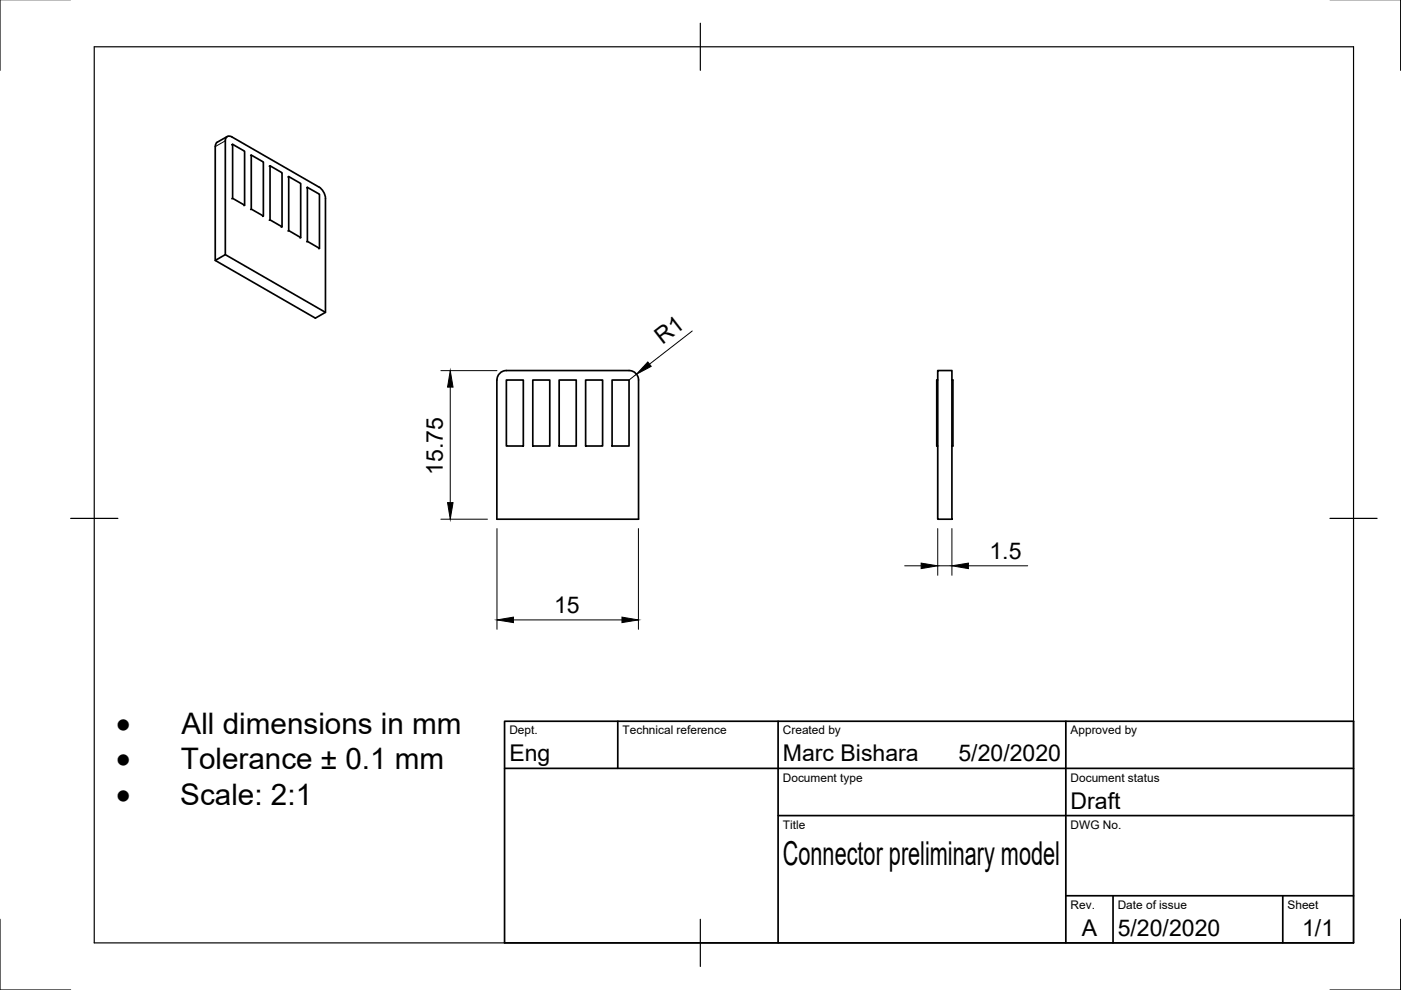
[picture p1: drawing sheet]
<svg xmlns="http://www.w3.org/2000/svg" width="297mm" height="210mm" viewBox="0 0 297 210" stroke-linecap="round" stroke-linejoin="round" font-family="sans-serif">
<!-- layer: Visible -->
<g fill="none" stroke="#000" stroke-width=".36">
<path d="M48.2 28.9l-2.3 1.4-.3 .8v24.1l2.2-1.2v-24.1a.86 .86 0 0 1 .4-1 .86 .86 0 0 1 1 .1l18.4 10.6a3.1 3.1 0 0 1 1.4 2.5v24.1l-2.1 1.3-21.3-12.3M49.2 30.7l.1-.1v11.5h-.1M49.3 30.6l2.6 1.5v11.4l-.2 .1M53.1 32.9h.2l2.5 1.4v11.5l-.1 .1M53.3 32.9v11.4M57.1 35.2h.2l2.5 1.4v11.5l-.2 .1M57.3 35.2v11.4M61.1 37.5l.1-.1 2.6 1.5v11.5l-.2 .1M61.2 37.4v11.5M65 39.8l.2-.1 2.5 1.5v11.5h-.1M65.2 39.7v11.5M47.8 54l21.2 12.2"/>
<path d="M49.3 42.1l2.6 1.4M53.1 44.4l.2-.1 2.5 1.5M57.1 46.7l.2-.1 2.5 1.5M61.1 49l.1-.1 2.6 1.5M65 51.3l.2-.1 2.5 1.5M107.4 78.6h26a2 2 0 0 1 2 2v29.5h-30.1v-29.5M107.4 78.6a2 2 0 0 0-2 2M198.8 78.6h3v31.5h-3zM107.4 80.6h3.6v14h-3.6zM113 80.6h3.6v14h-3.6zM118.6 80.6h3.6v14h-3.6zM124.2 80.6h3.6v14h-3.6z"/>
<path d="M129.8 80.6h3.6v14h-3.6zM198.8 80.6h-.2v14h.2M201.8 80.6h.2v14h-.2"/>
</g>
<!-- layer: Visible Narrow -->
<path d="M47.8 29.9l-2.2 1.2" fill="none" stroke="#000" stroke-width=".21"/>
<!-- layer: Border -->
<path d="M0 -.1v15M297 -.1v15M20 9.9h267v190h-267zM148.5 4.9v10M15 109.9h10M282 109.9h10M0 194.9v15h15M148.5 194.9v10M297 194.9v15h-15" fill="none" stroke="#000" stroke-width=".25"/>
<!-- layer: TitleBlock -->
<path d="M107 152.9h180v47h-180zM131 152.9v10M165 152.9v47M226 152.9v47M107 162.9h180M165 172.9h122M226 189.9h61M236 189.9v10M272 189.9v10" fill="none" stroke="#000" stroke-width=".36"/>
<!-- layer: Dimensions -->
<g fill="none" stroke="#000" stroke-width=".21">
<path d="M93.5 78.6h11.9M134.9 79.3l-1.5 1.3M146.8 70.2l-9.1 7M95.5 82.1v24.5M93.5 110.1h9.9M105.4 112.1v21.3M135.4 112.1v21.3M191.8 120h3.5M198.8 112.1v9.9M198.8 120h3M201.8 112.1v9.9M205.3 120h12.6"/>
<path d="M108.9 131.4h23"/>
</g>
<path d="M137.4 76.7l.7 1-3.2 1.6zM95.5 78.6l.6 3.5h-1.2zM94.9 106.6h1.2l-.6 3.5zM195.3 119.4l3.5 .6-3.5 .6zM201.8 120l3.5-.6v1.2zM105.4 131.4l3.5-.6v1.2zM131.9 130.8l3.5 .6-3.5 .6z" fill="#000" stroke="#000" stroke-width=".21"/>
<text font-size="7" x="166" y="183.4">Connector preliminary model</text>
<g font-size="6.6">
<text x="24.7" y="155.6">·</text>
<text x="24.7" y="163.1">·</text>
<text x="24.7" y="170.7">·</text>
</g>
<g font-size="6.3">
<text x="38.5" y="155.6">All dimensions in mm</text>
<text x="38.4" y="163.1">Tolerance ± 0.1 mm</text>
<text x="38.2" y="170.7">Scale: 2:1</text>
</g>
<g font-size="4.9">
<text x="140.4" y="73.2" transform="rotate(-38 140.4 73.2)">R1</text>
<text x="93.9" y="100.6" transform="rotate(-90 93.9 100.6)">15.75</text>
<text x="209.8" y="118.4">1.5</text>
<text x="117.5" y="129.9">15</text>
<text x="108" y="161.4">Eng</text>
<text x="166" y="161.4">Marc Bishara</text>
<text x="203.2" y="161.4">5/20/2020</text>
<text x="227" y="171.4">Draft</text>
<text x="229.3" y="198.6">A</text>
<text x="237" y="198.4">5/20/2020</text>
<text x="276.1" y="198.6">1/1</text>
</g>
<g font-size="2.5">
<text x="108" y="155.7">Dept.</text>
<text x="132" y="155.7">Technical reference</text>
<text x="166" y="155.7">Created by</text>
<text x="227" y="155.7">Approved by</text>
<text x="166" y="165.7">Document type</text>
<text x="227" y="165.7">Document status</text>
<text x="166" y="175.7">Title</text>
<text x="227" y="175.7">DWG No.</text>
<text x="227" y="192.7">Rev.</text>
<text x="237" y="192.7">Date of issue</text>
<text x="273" y="192.7">Sheet</text>
</g>
</svg>
